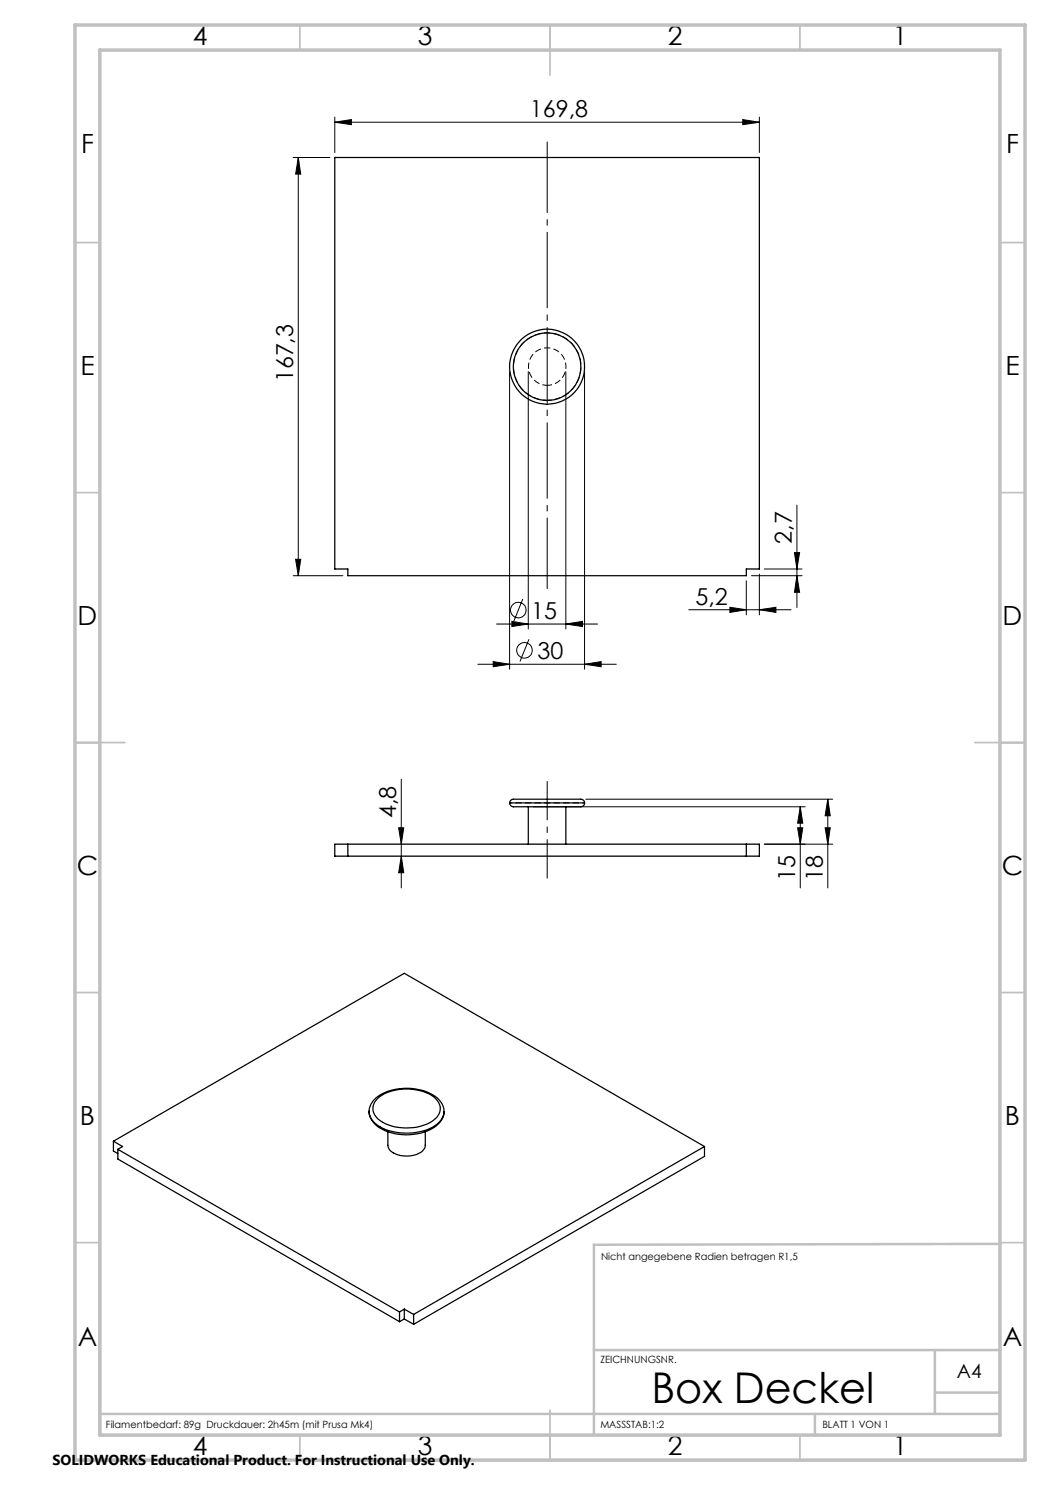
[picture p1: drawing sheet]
<svg xmlns="http://www.w3.org/2000/svg" width="210mm" height="297mm" viewBox="0 0 210 297" stroke-linecap="round" stroke-linejoin="round" font-family="sans-serif">
<path d="M109.4 80.1a6.8 6.8 0 0 1-5.9-9.9 6.8 6.8 0 0 1 11.5-.7 6.8 6.8 0 0 1-4.8 10.5l-.8 .1" fill="none" stroke="#000" stroke-width=".2" stroke-dasharray="1.3 .6" stroke-dashoffset=".4" stroke-linecap="butt"/>
<path d="M109.4 77.1a3.8 3.8 0 0 0 3.4-5.5 3.8 3.8 0 0 0-6.4-.5 3.8 3.8 0 0 0 2.5 5.9l.5 .1" fill="none" stroke="#000" stroke-width=".2" stroke-dasharray="1.3 .6" stroke-dashoffset=".3" stroke-linecap="butt"/>
<g fill="none" stroke="#000" stroke-width=".25">
<path d="M67 31.5h84.9v82.3h-2.6v1.3h-79.7v-1.3h-2.6zM67 168.8h84.9v2.4h-84.9zM69.6 168.8v2.4M101.9 160.6a1.05 1.05 0 0 0 1.5 .8h12.6a.79 .79 0 0 0 .9-.8M101.9 160.6a1.06 1.06 0 0 1 1.5-.8h12.6a.79 .79 0 0 1 .9 .8M101.9 160.6h15M105.7 161.4v7.4M113.2 161.4v7.4M149.3 168.8v2.4M75.5 219.7a9.6 9.6 0 0 1 8.4-1.6 5.3 5.3 0 0 1 4 2.9 2.83 2.83 0 0 1-1.4 3.2 10.1 10.1 0 0 1-10.9-.4 2.61 2.61 0 0 1-.1-4.1zM22.7 228.2l58.2-33.5 60 34.6M22.7 228.2l1.8 1.1-.9 .6"/>
<path d="M22.7 228.2v2l.9 .5M23.6 229.9l56.3 32.5M23.6 229.9v1.9l56.3 32.5M73.8 222.2a4.4 4.4 0 0 0 3.4 3.8 11.4 11.4 0 0 0 10.4-1.3l.4-.4a3.2 3.2 0 0 0 .8-1.9M74.8 220a10 10 0 0 1 9-2.1 6 6 0 0 1 5 3.8 3.7 3.7 0 0 1-2.2 3.9 10.7 10.7 0 0 1-11.5-.7 3.3 3.3 0 0 1-.3-4.9zM77.6 226.3v2.8a2.23 2.23 0 0 0 2 1.9 5.6 5.6 0 0 0 4.9-.8 1.44 1.44 0 0 0 .6-1.1v-2.8M140.9 229.3l-58.2 33.6M140.9 229.3v2l-58.2 33.6M79.9 262.4v1.9M80.9 261.8l1.8 1.1M80.9 261.8l-1 .6M80.9 263.8l1.8 1.1"/>
<path d="M80.9 261.8v2M80.9 263.8l-1 .5M82.7 262.9v2"/>
<circle cx="109.4" cy="73.3" r="6.7"/>
<circle cx="109.4" cy="73.4" r="7.5"/>
</g>
<path d="M101.9 160.6h15" fill="none" stroke="#000" stroke-width=".2" stroke-dasharray="1.3 .6" stroke-dashoffset=".8" stroke-linecap="butt"/>
<g fill="none" stroke="#000" stroke-width=".2">
<path d="M58.6 31.5h7.4M59.7 31.5l.4 3.3h-1zM59.7 31.5v83.6M67 24.4l3.3-.5v1zM67 23.4v7.1M67 24.4h84.9M148.6 23.9l3.3 .5-3.3 .5zM151.9 23.4v7.1M101.9 74.3v59.5M105.7 74.3v51.5M113.2 74.3v51.5M116.9 74.3v59.5"/>
<path d="M58.6 115.1h10M59.1 111.9h1l-.4 3.2zM104.6 119.8l-1.8 4.4M149.3 116.2v6.8M150.3 115.1h10.1M151.9 114.8v8.2M152.9 113.8h7.5M158.9 110.5h1l-.5 3.3zM159.4 115.1l.5 3.4h-1zM159.4 101v20.5M95.6 132.9h27.7M98.6 132.3l3.3 .6-3.3 .4z"/>
<path d="M99.3 124.8h20.2M102.4 124.3l3.3 .5-3.3 .5zM105.8 127.8l-1.8 4.5M113.2 124.8l3.3-.5v1zM116.9 132.9l3.3-.6v1zM137.8 122h20.4M146 121.5l3.3 .5-3.3 .5zM151.9 122l3.3-.5v1zM80.3 155.9v21.7M117.2 159.8h49.3M165.6 159.8l.5 3.4h-1.1zM165.6 159.8v17.8"/>
<path d="M79.7 165.6h1.1l-.5 3.2zM80.3 171.2l.5 3.4h-1.1zM106.7 161.4h54.3M152.9 168.8h13.6M159.5 165.6h1l-.4 3.2zM160.1 161.4l.4 3.2h-1zM160.1 161.4v16.2M165 165.6h1.1l-.5 3.2z"/>
<circle cx="103.7" cy="122" r="1.55"/>
<circle cx="104.9" cy="130.1" r="1.55"/>
</g>
<path d="M109.4 117.8v-89.5" fill="none" stroke="#000" stroke-width=".2" stroke-dasharray="15.2 1.3 1.3 1.3" stroke-dashoffset="1" stroke-linecap="butt"/>
<path d="M109.4 175.7v-19.5" fill="none" stroke="#000" stroke-width=".2" stroke-dasharray="15.2 1.3 1.3 1.3" stroke-dashoffset="7.4" stroke-linecap="butt"/>
<g fill="none" stroke="#c0c0c0" stroke-width=".35">
<path d="M60 5v5M110 5v10M160 5v5M15 48.5h5M200 48.5h5M15 98.5h5M200 98.5h5M15 148.5h10M195 148.5h10M15 198.5h5M200 198.5h5M15 248.5h5"/>
<path d="M200 248.5h5M60 287v5M110 282v10M160 287v5"/>
</g>
<path d="M20 231.8v55.2M200 248.8l-81.2 .2v38M118.8 270h81.2M187 270v12.8M187 278.5h13M20 282.8h180M163 282.8v4.2" fill="none" stroke="#c0c0c0" stroke-width=".5"/>
<path d="M15 5h190v287h-190zM20 10h180v277h-180z" fill="none" stroke="#c0c0c0" stroke-width=".7"/>
<g fill="#000">
<path d="M59.7 31.5l.4 3.3h-1zM59.1 111.9h1l-.4 3.2zM158.9 110.5h1l-.5 3.3zM159.4 115.1l.5 3.4h-1zM160.1 161.4l.4 3.2h-1zM159.5 165.6h1l-.4 3.2z"/>
<path d="M148.6 23.9l3.3 .5-3.3 .5zM67 24.4l3.3-.5v1zM151.9 122l3.3-.5v1zM146 121.5l3.3 .5-3.3 .5z"/>
<path d="M102.4 124.3l3.3 .5-3.3 .5zM113.2 124.8l3.3-.5v1zM98.6 132.3l3.3 .6-3.3 .4zM116.9 132.9l3.3-.6v1z"/>
<path d="M80.3 171.2l.5 3.4h-1.1zM79.7 165.6h1.1l-.5 3.2zM165 165.6h1.1l-.5 3.2zM165.6 159.8l.5 3.4h-1.1z"/>
</g>
<text font-size="8.5" x="130.3" y="280.6">Box Deckel</text>
<g font-size="5.3">
<text x="38.5" y="8.9">4</text>
<text x="83.5" y="8.9">3</text>
<text x="133.5" y="8.9">2</text>
<text x="178.5" y="8.9">1</text>
<text x="16.2" y="30.7">F</text>
<text x="201.2" y="30.7">F</text>
<text x="16.1" y="74.9">E</text>
<text x="201.1" y="74.9">E</text>
<text x="15.5" y="124.9">D</text>
<text x="200.5" y="124.9">D</text>
<text x="15.4" y="174.9">C</text>
<text x="200.4" y="174.9">C</text>
<text x="16" y="224.9">B</text>
<text x="201" y="224.9">B</text>
<text x="15.5" y="269.2">A</text>
<text x="200.5" y="269.2">A</text>
<text x="38.5" y="290.9">4</text>
<text x="83.5" y="290.9">3</text>
<text x="133.5" y="290.9">2</text>
<text x="178.5" y="290.9">1</text>
</g>
<g font-size="4.7">
<text x="106" y="23.4">169,8</text>
<text x="58.6" y="76.5" transform="rotate(-90 58.6 76.5)">167,3</text>
<text x="158.4" y="108.8" transform="rotate(-90 158.4 108.8)">2,7</text>
<text x="106.2" y="123.7">15</text>
<text x="139.1" y="120.9">5,2</text>
<text x="107.5" y="131.8">30</text>
<text x="79.2" y="163.6" transform="rotate(-90 79.2 163.6)">4,8</text>
<text x="159.1" y="176.3" transform="rotate(-90 159.1 176.3)">15</text>
<text x="164.6" y="176.3" transform="rotate(-90 164.6 176.3)">18</text>
</g>
<text font-size="3.9" x="191.4" y="275.6">A4</text>
<text font-size="2.9" x="10.5" y="292.9">SOLIDWORKS Educational Product. For Instructional Use Only.</text>
<g font-size="2">
<text x="120.2" y="251.9">Nicht angegebene Radien betragen R1,5</text>
<text x="120.1" y="272.5">ZEICHNUNGSNR.</text>
<text x="21.2" y="285.7">Filamentbedarf: 89g Druckdauer: 2h45m (mit Prusa Mk4)</text>
<text x="120.1" y="285.6">MASSSTAB:1:2</text>
<text x="164.5" y="285.6">BLATT 1 VON 1</text>
</g>
</svg>
